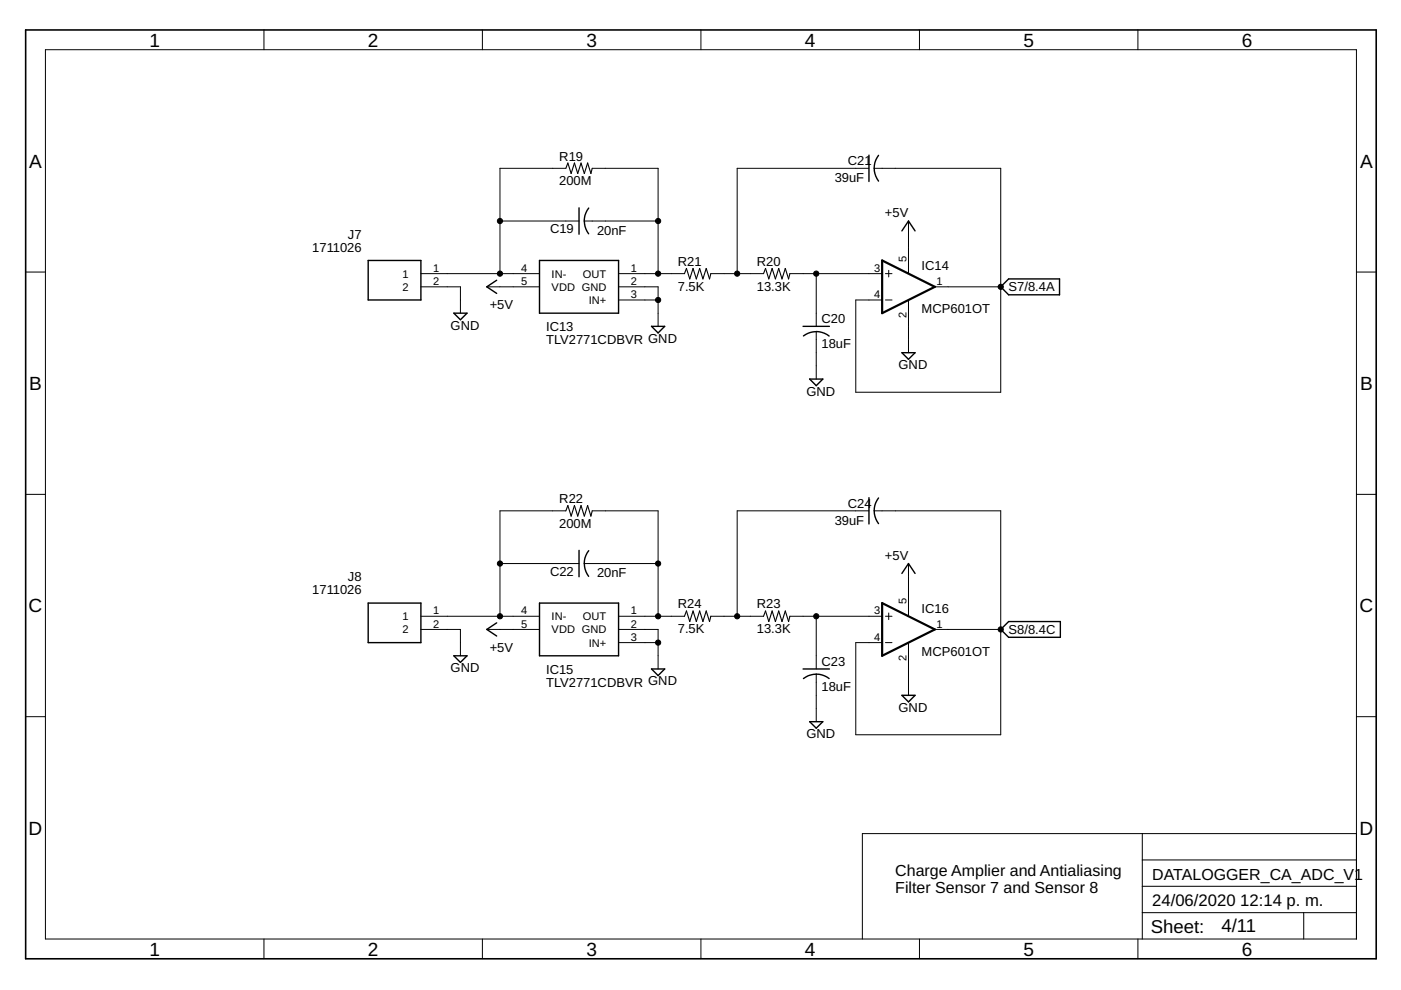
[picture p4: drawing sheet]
<svg xmlns="http://www.w3.org/2000/svg" width="297mm" height="210mm" viewBox="0 0 297 210" stroke-linecap="round" stroke-linejoin="round" font-family="sans-serif">
<g fill="none" stroke="#000" stroke-width=".3">
<path d="M184.2 32.9v5.6M186.3 32.9a4.5 4.5 0 0 0 0 5.5M78.1 55.2h11.1v8.4h-11.1zM105.3 59.4l-2.1 1.4 2.1 1.4M114.4 55.2h16.7v11.2h-16.7zM122.8 44.1v5.6M124.8 44.1a4.4 4.4 0 0 0 0 5.5M191.2 49l1.4-2.1 1.4 2.1M96.2 66.4h2.8l-1.4 1.4zM138.1 69.2h2.8l-1.4 1.4zM170.3 69.2h5.6M173.1 70.3l1.7 .4 1 .5"/>
<path d="M173.1 70.3l-1.2 .2-1.6 .7M191.2 74.8h2.8l-1.4 1.4zM212.2 60.8l1.6-1.7h10.8v3.4h-10.8zM171.7 80.4h2.8l-1.4 1.4zM122.8 116.7v5.6M124.8 116.8a4.4 4.4 0 0 0 0 5.4M184.2 105.5v5.6M186.3 105.6a4.4 4.4 0 0 0 0 5.4M78.1 127.9h11.1v8.3h-11.1zM96.2 139h2.8l-1.4 1.4zM105.3 132.1l-2.1 1.4 2.1 1.4M114.4 127.9h16.7v11.1h-16.7z"/>
<path d="M191.2 121.6l1.4-2.1 1.4 2.1M212.2 133.5l1.6-1.7h11v3.3h-11zM138.1 141.8h2.8l-1.4 1.4zM170.3 141.8h5.6M170.3 143.9a4.4 4.4 0 0 1 5.5 0M171.7 153h2.8l-1.4 1.4zM191.2 147.4h2.8l-1.4 1.4z"/>
</g>
<g fill="none" stroke="#000" stroke-width=".21">
<path d="M9.6 10.5h278v188.6h-278zM56 6.3v4.2M102.3 6.3v4.2M148.6 6.3v4.2M194.9 6.3v4.2M241.3 6.3v4.2M120 35.7h-14v22.3M125.6 35.7h13.9v22.3M184.2 35.7h-27.9v22.3M185.4 35.7h26.8v47.5h-30.8v-19.6h5.6M5.4 57.7h4.2M89.2 58h25.2"/>
<path d="M106 46.9h16.8M123.9 46.9h15.6M131.1 58h14M150.7 58h11.2M167.5 58h19.5M173.1 58v11.2M187.7 58h1.4M188.4 57.3v1.4M192.6 46.9v11.1M287.6 57.7h4.2M89.2 60.8h8.4v5.6M103.2 60.8h11.2"/>
<path d="M131.1 60.8h8.4v8.4M131.1 63.6h8.4M173.1 70.3v10.1M187.7 63.6h1.4M192.6 63.6v11.2M198.2 60.8h14M5.4 104.8h4.2M106 119.5h16.8M120 108.3h-14v22.4M123.9 119.5h15.6M125.6 108.3h13.9v22.4M184.2 108.3h-27.9v22.4"/>
<path d="M185.4 108.3h26.8v47.5h-30.8v-19.6h5.6M192.6 119.5v11.2M287.6 104.8h4.2M89.2 133.5h8.4v5.5M89.2 130.7h25.2M103.2 133.5h11.2M131.1 133.5h8.4v8.3M131.1 130.7h14M131.1 136.2h8.4M150.7 130.7h11.2M167.5 130.7h19.5M173.1 130.7v11.1"/>
<path d="M187.7 130.7h1.4M187.7 136.2h1.4M188.4 130v1.4M192.6 136.2v11.2M198.2 133.5h14M5.4 152h4.2M173.1 142.9v10.1M287.6 152h4.2M242.2 176.7v22.4M287.6 176.7h-104.8v22.4M56 199.1v4.2M102.3 199.1v4.2"/>
<path d="M148.6 199.1v4.2M194.9 199.1v4.2M241.3 199.1v4.2M242.2 193.5h45.4M242.2 187.9h45.4M242.2 182.3h45.4M276.4 193.5v5.6"/>
</g>
<path d="M5.4 6.3h286.4v197h-286.4z" fill="none" stroke="#000" stroke-width=".34"/>
<path d="M120 35.7l.4-1.1 .7 2.2 .7-2.2 .7 2.2 .7-2.2 .7 2.2 .7-2.2 .7 2.2 .3-1.1M145.1 58l.4-1.1 .7 2.2 .7-2.2 .7 2.2 .7-2.2 .7 2.2 .7-2.2 .7 2.2 .3-1.1M161.9 58l.4-1.1 .7 2.2 .7-2.2 .7 2.2 .7-2.2 .7 2.2 .7-2.2 .7 2.2 .3-1.1M120 108.3l.4-1.1 .7 2.2 .7-2.2 .7 2.2 .7-2.2 .7 2.2 .7-2.2 .7 2.2 .3-1.1M145.1 130.7l.4-1.2 .7 2.3 .7-2.3 .7 2.3 .7-2.3 .7 2.3 .7-2.3 .7 2.3 .3-1.1M161.9 130.7l.4-1.2 .7 2.3 .7-2.3 .7 2.3 .7-2.3 .7 2.3 .7-2.3 .7 2.3 .3-1.1" fill="none" stroke="#000" stroke-width=".23"/>
<path d="M187 55.2l11.2 5.6-11.2 5.6zM187 127.9l11.2 5.6-11.2 5.5z" fill="none" stroke="#000" stroke-width=".47"/>
<g fill="#000" stroke="#000" stroke-width=".21">
<circle cx="106" cy="46.9" r=".55"/>
<circle cx="106" cy="58" r=".55"/>
<circle cx="139.5" cy="46.9" r=".55"/>
<circle cx="139.5" cy="58" r=".55"/>
<circle cx="156.3" cy="58" r=".55"/>
<circle cx="173.1" cy="58" r=".55"/>
<circle cx="139.5" cy="63.6" r=".55"/>
<circle cx="212.2" cy="60.8" r=".55"/>
<circle cx="106" cy="119.5" r=".55"/>
<circle cx="139.5" cy="119.5" r=".55"/>
<circle cx="106" cy="130.7" r=".55"/>
<circle cx="139.5" cy="130.7" r=".55"/>
<circle cx="139.5" cy="136.2" r=".55"/>
<circle cx="156.3" cy="130.7" r=".55"/>
<circle cx="173.1" cy="130.7" r=".55"/>
<circle cx="212.2" cy="133.5" r=".55"/>
</g>
<g font-size="4">
<text x="31.7" y="9.9">1</text>
<text x="78" y="9.9">2</text>
<text x="124.3" y="9.9">3</text>
<text x="170.7" y="9.9">4</text>
<text x="217" y="9.9">5</text>
<text x="263.3" y="9.9">6</text>
<text x="6.2" y="35.5">A</text>
<text x="288.4" y="35.5">A</text>
<text x="6.2" y="82.7">B</text>
<text x="288.4" y="82.7">B</text>
<text x="6.1" y="129.8">C</text>
<text x="288.2" y="129.8">C</text>
<text x="6.1" y="177">D</text>
<text x="288.2" y="177">D</text>
<text x="31.7" y="202.6">1</text>
<text x="78" y="202.6">2</text>
<text x="124.3" y="202.6">3</text>
<text x="170.7" y="202.6">4</text>
<text x="217" y="202.6">5</text>
<text x="263.3" y="202.6">6</text>
</g>
<g font-size="3.9">
<text x="244" y="197.8">Sheet:</text>
<text x="259" y="197.7">4/11</text>
</g>
<g font-size="3.5">
<text x="244.3" y="192.1">24/06/2020</text>
<text x="263" y="192.1">12:14 p. m.</text>
</g>
<g font-size="3.4">
<text x="189.8" y="185.7">Charge Amplier and Antialiasing</text>
<text x="189.8" y="189.3">Filter Sensor 7 and Sensor 8</text>
<text x="244.3" y="186.5">DATALOGGER_CA_ADC_V1</text>
</g>
<g font-size="2.8">
<text x="118.6" y="34">R19</text>
<text x="179.8" y="35">C21</text>
<text x="118.6" y="39.3">200M</text>
<text x="177" y="38.6">39uF</text>
<text x="187.6" y="46">+5V</text>
<text x="66.2" y="53.4">1711026</text>
<text x="73.8" y="50.6">J7</text>
<text x="116.6" y="49.5">C19</text>
<text x="126.6" y="49.8">20nF</text>
<text x="143.7" y="56.4">R21</text>
<text x="160.5" y="56.4">R20</text>
<text x="195.4" y="57.3">IC14</text>
<text x="103.8" y="65.6">+5V</text>
<text x="143.7" y="61.7">7.5K</text>
<text x="160.5" y="61.7">13.3K</text>
<text x="213.8" y="61.8">S7/8.4A</text>
<text x="95.5" y="69.9">GND</text>
<text x="115.8" y="70.2">IC13</text>
<text x="174.2" y="68.5">C20</text>
<text x="195.4" y="66.4">MCP601OT</text>
<text x="115.8" y="73">TLV2771CDBVR GND</text>
<text x="174.2" y="73.8">18uF</text>
<text x="171" y="83.9">GND</text>
<text x="190.5" y="78.3">GND</text>
<text x="118.6" y="106.7">R22</text>
<text x="179.8" y="107.6">C24</text>
<text x="118.6" y="111.9">200M</text>
<text x="177" y="111.2">39uF</text>
<text x="187.6" y="118.6">+5V</text>
<text x="73.8" y="123.2">J8</text>
<text x="116.6" y="122.1">C22</text>
<text x="126.6" y="122.4">20nF</text>
<text x="66.2" y="126">1711026</text>
<text x="143.7" y="129">R24</text>
<text x="160.5" y="129">R23</text>
<text x="195.4" y="130">IC16</text>
<text x="143.7" y="134.3">7.5K</text>
<text x="160.5" y="134.3">13.3K</text>
<text x="213.8" y="134.4">S8/8.4C</text>
<text x="95.5" y="142.5">GND</text>
<text x="103.8" y="138.2">+5V</text>
<text x="115.8" y="142.8">IC15</text>
<text x="174.2" y="141.1">C23</text>
<text x="195.4" y="139">MCP601OT</text>
<text x="115.8" y="145.6">TLV2771CDBVR GND</text>
<text x="174.2" y="146.4">18uF</text>
<text x="190.5" y="150.9">GND</text>
<text x="171" y="156.5">GND</text>
</g>
<g font-size="2.3">
<text x="85.4" y="58.9">1</text>
<text x="91.8" y="57.6">1</text>
<text x="110.5" y="57.6">4</text>
<text x="117" y="58.9">IN-</text>
<text x="123.6" y="58.9">OUT</text>
<text x="133.7" y="57.6">1</text>
<text x="185.3" y="57.6">3</text>
<text x="192.2" y="55.5" transform="rotate(-90 192.2 55.5)">5</text>
<text x="85.4" y="61.7">2</text>
<text x="91.8" y="60.4">2</text>
<text x="110.5" y="60.4">5</text>
<text x="117" y="61.7">VDD GND</text>
<text x="124.9" y="64.5">IN+</text>
<text x="133.7" y="60.4">2</text>
<text x="133.7" y="63.2">3</text>
<text x="185.3" y="63.2">4</text>
<text x="198.6" y="60.4">1</text>
<text x="192.2" y="67.5" transform="rotate(-90 192.2 67.5)">2</text>
<text x="85.4" y="131.5">1</text>
<text x="91.8" y="130.3">1</text>
<text x="110.5" y="130.3">4</text>
<text x="117" y="131.5">IN-</text>
<text x="123.6" y="131.5">OUT</text>
<text x="133.7" y="130.3">1</text>
<text x="185.3" y="130.3">3</text>
<text x="192.2" y="128.1" transform="rotate(-90 192.2 128.1)">5</text>
<text x="85.4" y="134.3">2</text>
<text x="91.8" y="133.1">2</text>
<text x="110.5" y="133.1">5</text>
<text x="117" y="134.3">VDD GND</text>
<text x="124.9" y="137.1">IN+</text>
<text x="133.7" y="133.1">2</text>
<text x="133.7" y="135.9">3</text>
<text x="185.3" y="135.9">4</text>
<text x="198.6" y="133.1">1</text>
<text x="192.2" y="140.1" transform="rotate(-90 192.2 140.1)">2</text>
</g>
</svg>
